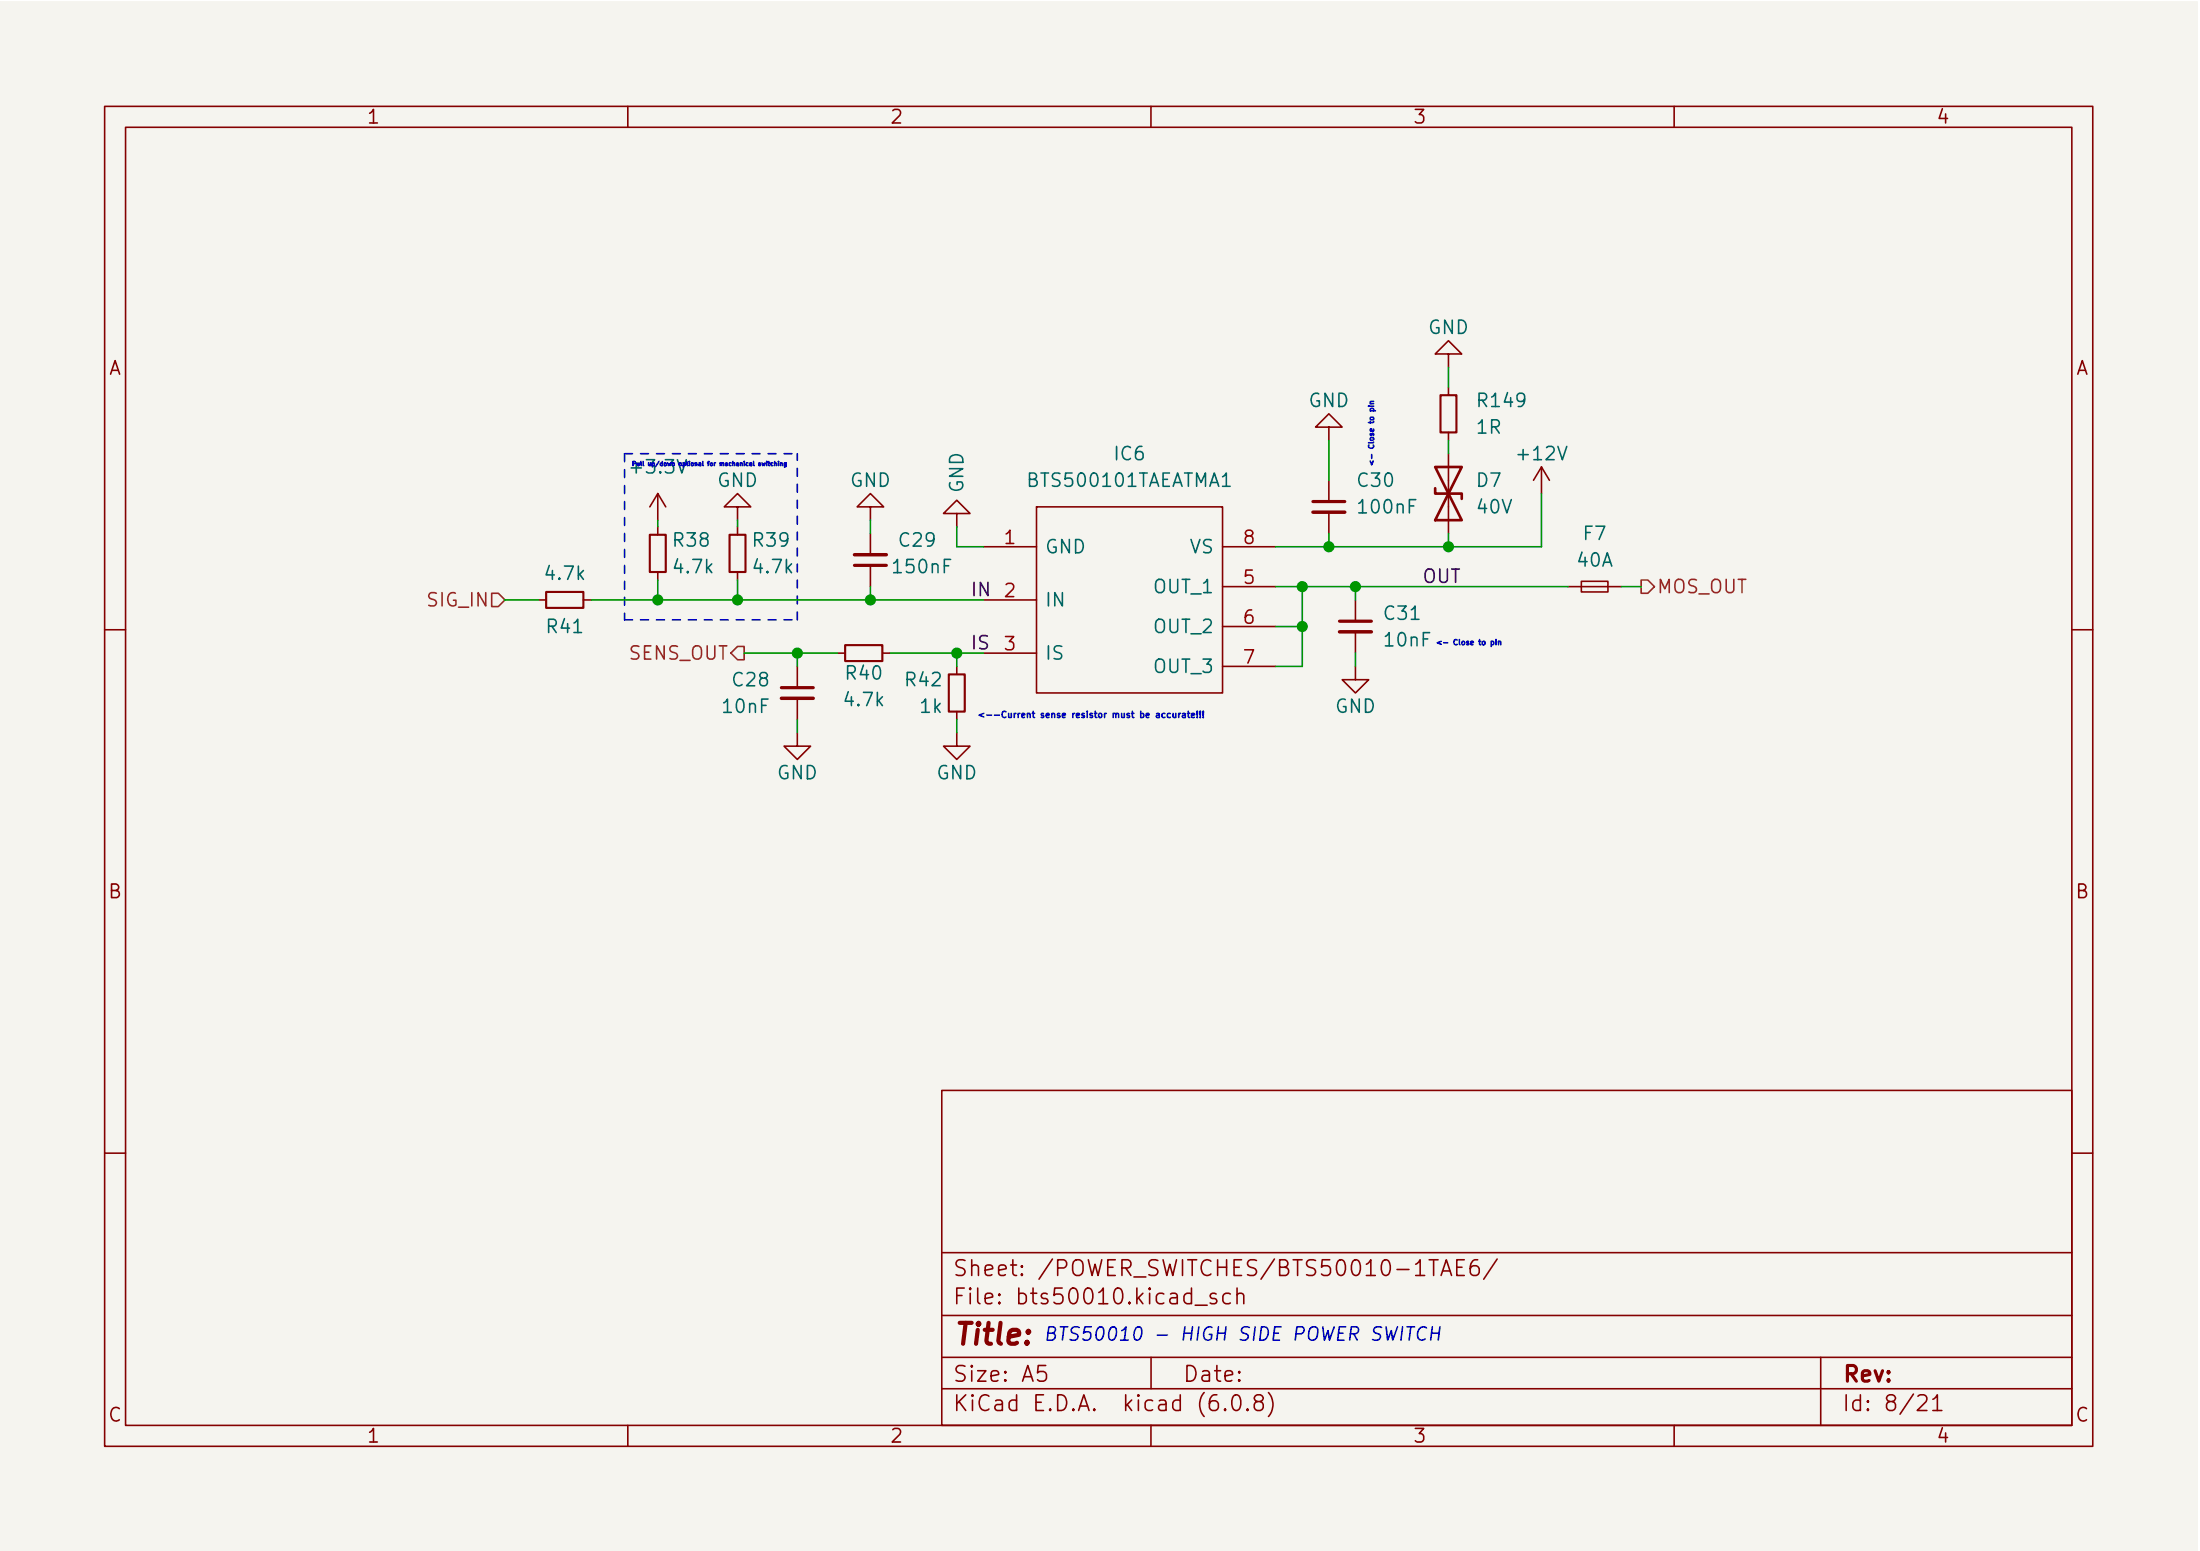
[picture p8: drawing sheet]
<svg xmlns="http://www.w3.org/2000/svg" width="210mm" height="148mm" viewBox="0 0 210 148" stroke-linecap="round" stroke-linejoin="round" font-family="sans-serif">
<path d="M0 .2h210v148h-210z" fill="#f5f4ef" stroke="#f5f4ef" stroke-width=".1"/>
<g fill="none" stroke="#840000" stroke-width=".15">
<path d="M10 10.2h190v128h-190zM12 12.2h186v124h-186zM60 10.2v2M110 10.2v2M160 10.2v2M138.4 33.8h1.3l-1.3-1.3-1.2 1.3h1.2v1.3M138.4 37v.8M51.4 57.3h.8M55.8 57.3h.7M62.9 47.2l-.8 1.2M62.9 47.2v2.5M62.9 50.3v.8"/>
<path d="M62.9 54.6v.8M62.9 47.2l.7 1.2M70.5 48.4h1.3l-1.3-1.2-1.3 1.2h1.3v1.3M70.5 50.3v.8M70.5 54.6v.8M83.2 48.4h1.3l-1.3-1.2-1.3 1.2h1.3v1.3M83.2 51v2M83.2 54v2M91.4 49.1h1.3l-1.3-1.3-1.2 1.3h1.2v1.2M94 52.2h5.1M94 57.3h5.1M99.1 48.4h17.7v17.8h-17.7z"/>
<path d="M116.8 52.2h5.1M116.8 56h5.1M116.8 59.9h5.1M127 40.8h1.3l-1.3-1.3-1.3 1.3h1.3v1.3M127 45.9v2M127 48.9v2.1M129.5 57.3v2M138.4 41.3v.8M138.4 43.3v7.7M147.3 44.6l-.7 1.3M147.3 44.6v2.6M147.3 44.6l.8 1.3"/>
<path d="M149.9 56h5M151.1 55.5h2.6v1h-2.6zM10 60.2h2M76.2 70v1.3h-1.3l1.3 1.3 1.3-1.3h-1.3M76.2 63.7v2M76.2 66.7v2M80 62.4h.8M84.3 62.4h.8M91.4 70v1.3h-1.2l1.2 1.3 1.3-1.3h-1.3M91.4 63.7v.7M91.4 68v.7M94 62.4h5.1"/>
<path d="M116.8 63.7h5.1M129.5 63.7v1.2h1.3l-1.3 1.3-1.2-1.3h1.2M129.5 60.4v2M198 60.2h2M10 110.2h2M90 104.2h108v32h-108zM90 119.7h108M198 110.2h2M60 136.2v2M90 132.7h108M90 129.7h108M90 125.7h108"/>
<path d="M99.9 130.4h-.7v.8l.2-.2 .5 .1 .1 .2-.1 .5-.2 .1h-.3l-.2-.1M110 136.2v2M110 129.7v3M114.2 124.7h1.2M116.2 123.6l-.3-.1-.2 .3v.2l.5 .1 .1 .2-.1 .2h-.1h-.4M117.1 134.6l.1 .1h-.1h-.1l.1-.1v.1M117.6 123.6l-.4-.1-.3 .3v.5l.1 .2h.2h.4M117.9 133.3a.36 .36 0 0 1 .6 .2 .88 .88 0 0 1-.3 1.2 .38 .38 0 0 1-.4-.2 1.17 1.17 0 0 1 .1-1.2zM118.2 123.7a.37 .37 0 0 1 .7 .1v.7M118.2 123v1.5M119.2 134.6l.1 .1h-.1v-.1v.1M120.2 133.9l-.2-.1a.31 .31 0 0 1-.1-.3 .31 .31 0 0 1 .3-.3l.4 .1a.31 .31 0 0 1 .1 .4 .31 .31 0 0 1-.3 .2h-.2l-.3 .3v.4l.3 .1h.4l.1-.2v-.5l-.3-.1"/>
<path d="M121.2 133a1.72 1.72 0 0 1 0 2.3M136.6 120.3h.8M137.7 121.8l.5-1.5 .5 1.5M137.9 121.4h.7M139.2 121.1h.5M139.9 120.3h-.7v1.5h.7M141.2 120.3a.59 .59 0 0 0-.7 .7v.6l.2 .2h.4l.2-.1 .1-.5-.2-.2-.4-.1-.3 .3M143.1 120.3l-1.3 1.9M160 136.2v2M174 129.7v6.5M183.3 133.4l.2-.2h.4a.41 .41 0 0 1 .2 .7l-.9 .8h1M184.7 133.7l.5-.5v1.5"/>
<path d="M184.7 134.7h.9"/>
</g>
<path d="M116.8 46.5h.8" fill="none" stroke="#006464" stroke-width=".15"/>
<path d="M137.7 37.8h1.5v3.5h-1.5zM52.2 56.5h3.6v1.6h-3.6zM62.1 51.1h1.5v3.5h-1.5zM69.7 51.1h1.5v3.5h-1.5zM80.8 61.6h3.5v1.6h-3.5zM90.7 64.4h1.5v3.6h-1.5z" fill="none" stroke="#840000" stroke-width=".2"/>
<path d="M81.7 53h3M125.5 48.9h3M74.7 66.7h3M128 60.4h3.1" fill="none" stroke="#840000" stroke-width=".33"/>
<path d="M81.7 54h3M125.5 47.9h3M128 59.3h3.1M74.7 65.7h3" fill="none" stroke="#840000" stroke-width=".3"/>
<path d="M137.2 46.6v.6h2.5v.5M137.2 44.6h2.5l-2.5 5.1h2.5z" fill="none" stroke="#840000" stroke-width=".25"/>
<path d="M47 56.7h.6l.7 .6-.7 .6h-.6zM156.8 55.4h.7l.6 .6-.6 .7h-.7zM70.5 61.8h.6v1.2h-.6l-.7-.6z" fill="none" stroke="#725600" stroke-width=".15"/>
<g fill="none" stroke="#0000c2" stroke-width=".15">
<path d="M130.8 38.8h.1M131 39.2h.5M131 38.8h.3M131 38.6h.3M131 39.2v-.1v-.1l.3 .1v.1M131 39.9h.2l.1 .2h-.3zM131.3 38.3l-.3 .1v.2M72 44.1l.1 .4M72.7 44.2l-.2 .1 .2 .2h-.2M72.8 44.2l.1 .3 .1-.2v.2l.1-.3M73.3 44.1h.1M73.3 44.2v.3"/>
<path d="M73.4 44.2h.2M73.5 44.1v.3l.1 .1M73.9 44.2l-.2 .1v.2h.2M74 44.3l.2-.1v.3M74 44.1v.4M74.4 44.1h.1M74.4 44.2v.3M74.6 44.3l.1-.1 .1 .3M74.6 44.2v.3M75.1 44.5l-.1-.1v-.2h.1v.3l-.1 .1M110.5 68.2h.3v.3M110.8 68.3l-.3 .1 .1 .1h.2"/>
<path d="M111.3 68.2l-.1-.1-.2 .2 .1 .2h.2M111.8 68.2l-.1-.1-.1 .2v.2h.2M112.1 68.1v.4h.3M112.4 68.1v.4M112.6 68.1v.4M112.8 68.1l-.2 .2M113 68.2h.2l.1 .3M113.3 68.3l-.3 .1 .1 .1h.2M113.5 68.1h.2M113.6 67.9v.6h.1M113.9 68.3h.3l-.1-.1-.1-.1-.1 .1v.3h.2M114.4 68.5h.1"/>
<path d="M114.4 67.9v.4M114.7 68.5h.1M114.7 67.9v.4M115 68.5h.1M115 67.9v.4M141.7 61.3h.1l.1 .1-.1 .2-.1-.1zM142.5 61.3h.2l.1 .1-.1 .2h-.2M142.5 61.3v.5M143 61.1h.1M143 61.3v.3M143.2 61.3h.2v.3M143.2 61.3v.3"/>
<path d="M134.5 126.8h.7M134.8 126.8l-.1 1.2M136.3 126.9a.56 .56 0 0 0-.6 0 .56 .56 0 0 0-.2 .6 .44 .44 0 0 0 .2 .5 .44 .44 0 0 0 .5-.1M136.8 127.4h.7M136.9 126.8l-.2 1.2M137.6 126.8l-.1 1.2"/>
</g>
<path d="M59.7 59.2h16.5M59.7 43.3v15.9M59.7 43.3h16.5M76.2 59.2v-15.9" fill="none" stroke="#0000c2" stroke-width=".15" stroke-dasharray=".8 .8"/>
<g fill="none" stroke="#009600" stroke-width=".15">
<path d="M138.4 35.1v1.9M48.3 57.3h3.1M56.5 57.3h37.5M62.9 49.7v.6M62.9 55.4v1.9M70.5 49.7v.6M70.5 55.4v1.9M83.2 49.7v1.3M83.2 56v1.3M91.4 50.3v1.9h2.6M121.9 59.9h2.6M121.9 56h28"/>
<path d="M124.5 56v7.7h-2.6M127 42.1v3.8M127 51v1.2M129.5 56v1.3M138.4 42.1v1.2M138.4 51v1.2M147.3 47.2v5h-25.4M154.9 56h1.9M71.1 62.4h8.9M76.2 62.4v1.3M76.2 68.7v1.3M85.1 62.4h8.9"/>
<path d="M91.4 62.4v1.3M91.4 68.7v1.3M129.5 62.4v1.3"/>
</g>
<g fill="#009600" stroke="#009600" stroke-width=".15">
<circle cx="83.2" cy="57.3" r=".46"/>
<circle cx="91.4" cy="62.4" r=".46"/>
<circle cx="76.2" cy="62.4" r=".46"/>
<circle cx="62.9" cy="57.3" r=".46"/>
<circle cx="70.5" cy="57.3" r=".46"/>
<circle cx="124.5" cy="59.9" r=".46"/>
<circle cx="138.4" cy="52.2" r=".46"/>
<circle cx="124.5" cy="56" r=".46"/>
<circle cx="129.5" cy="56" r=".46"/>
<circle cx="127" cy="52.2" r=".46"/>
</g>
<text font-size="2.8" fill="#840000" x="91" y="128.5">Title:</text>
<g font-size="2.1" fill="#840000">
<text x="91" y="124.6">File: bts50010.kicad_sch</text>
<text x="91" y="121.9">Sheet: /POWER_SWITCHES/BTS50010-1TAE6/</text>
<text x="91" y="134.8">KiCad E.D.A. kicad (6.0.8)</text>
<text x="91" y="132">Size: A5</text>
<text x="113" y="132">Date:</text>
<text x="176" y="132">Rev:</text>
<text x="176" y="134.8">Id: 8/21</text>
</g>
<g font-size="1.8" fill="#840000">
<text x="35" y="11.8">1</text>
<text x="85" y="11.8">2</text>
<text x="135" y="11.8">3</text>
<text x="185" y="11.8">4</text>
<text x="10.3" y="35.8">A</text>
<text x="198.4" y="35.8">A</text>
<text x="10.3" y="85.8">B</text>
<text x="198.4" y="85.8">B</text>
<text x="10.3" y="135.8">C</text>
<text x="35" y="137.8">1</text>
<text x="85" y="137.8">2</text>
<text x="135" y="137.8">3</text>
<text x="185" y="137.8">4</text>
<text x="198.4" y="135.8">C</text>
</g>
<g font-size="1.8" fill="#006464">
<text x="136.5" y="31.9">GND</text>
<text x="125" y="38.9">GND</text>
<text x="141.2" y="41.4">1R</text>
<text x="141.4" y="38.9">R149</text>
<text x="68.5" y="46.5">GND</text>
<text x="81.2" y="46.5">GND</text>
<text x="92.1" y="47.1" transform="rotate(-90 92.1 47.1)">GND</text>
<text x="98.4" y="46.5">BTS500101TAEATMA1</text>
<text x="106.6" y="44">IC6</text>
<text x="129.8" y="46.5">C30</text>
<text x="141.2" y="46.5">D7</text>
<text x="145.2" y="44">+12V</text>
<text x="64.4" y="52.2">R38</text>
<text x="72.1" y="52.2">R39</text>
<text x="86" y="52.2">C29</text>
<text x="99.8" y="52.9">GND</text>
<text x="113.7" y="52.9">VS</text>
<text x="130" y="49.1">100nF</text>
<text x="141.2" y="49.1">40V</text>
<text x="151.4" y="51.6">F7</text>
<text x="52.3" y="55.4">4.7k</text>
<text x="64.5" y="54.8">4.7k</text>
<text x="72.1" y="54.8">4.7k</text>
<text x="85.5" y="54.8">150nF</text>
<text x="99.8" y="57.9">IN</text>
<text x="110.4" y="56.7">OUT_1</text>
<text x="132.4" y="59.2">C31</text>
<text x="150.8" y="54.1">40A</text>
<text x="52.4" y="60.5">R41</text>
<text x="70.1" y="65.6">C28</text>
<text x="80.9" y="64.9">R40</text>
<text x="86.6" y="65.6">R42</text>
<text x="99.8" y="63">IS</text>
<text x="110.4" y="60.5">OUT_2</text>
<text x="110.4" y="64.3">OUT_3</text>
<text x="132.4" y="61.8">10nF</text>
<text x="69.2" y="68.1">10nF</text>
<text x="80.8" y="67.5">4.7k</text>
<text x="88" y="68.1">1k</text>
<text x="127.6" y="68.1">GND</text>
<text x="74.2" y="74.5">GND</text>
<text x="89.5" y="74.5">GND</text>
</g>
<g font-size="1.8" fill="#0000c2">
<text x="60.5" y="45.2">+3.3V</text>
<text x="99.7" y="128.1">BTS50010 - HIGH SIDE POWER SWITCH</text>
</g>
<g font-size="1.8" fill="#a90000">
<text x="96" y="52">1</text>
<text x="118.9" y="52">8</text>
<text x="96" y="57.1">2</text>
<text x="118.9" y="55.8">5</text>
<text x="118.9" y="59.6">6</text>
<text x="96" y="62.1">3</text>
<text x="118.9" y="63.4">7</text>
</g>
<g font-size="1.8" fill="#725600">
<text x="41" y="57.9">SIG_IN</text>
<text x="158.3" y="56.7">MOS_OUT</text>
<text x="60.1" y="63">SENS_OUT</text>
</g>
<g font-size="1.8" fill="#0f0f0f">
<text x="92.7" y="57">IN</text>
<text x="135.9" y="55.7">OUT</text>
<text x="92.7" y="62">IS</text>
</g>
<text font-size=".8" fill="#0000c2" x="93.3" y="68.6">&lt;--Current sense resistor must be accurate!!!</text>
<g font-size=".7" fill="#0000c2">
<text x="131.3" y="44.6" transform="rotate(-90 131.3 44.6)">&lt;- Close to pin</text>
<text x="137.2" y="61.6">&lt;- Close to pin</text>
</g>
<text font-size=".6" fill="#0000c2" x="60.3" y="44.5">Pull up/down optional for mechanical switching</text>
</svg>
